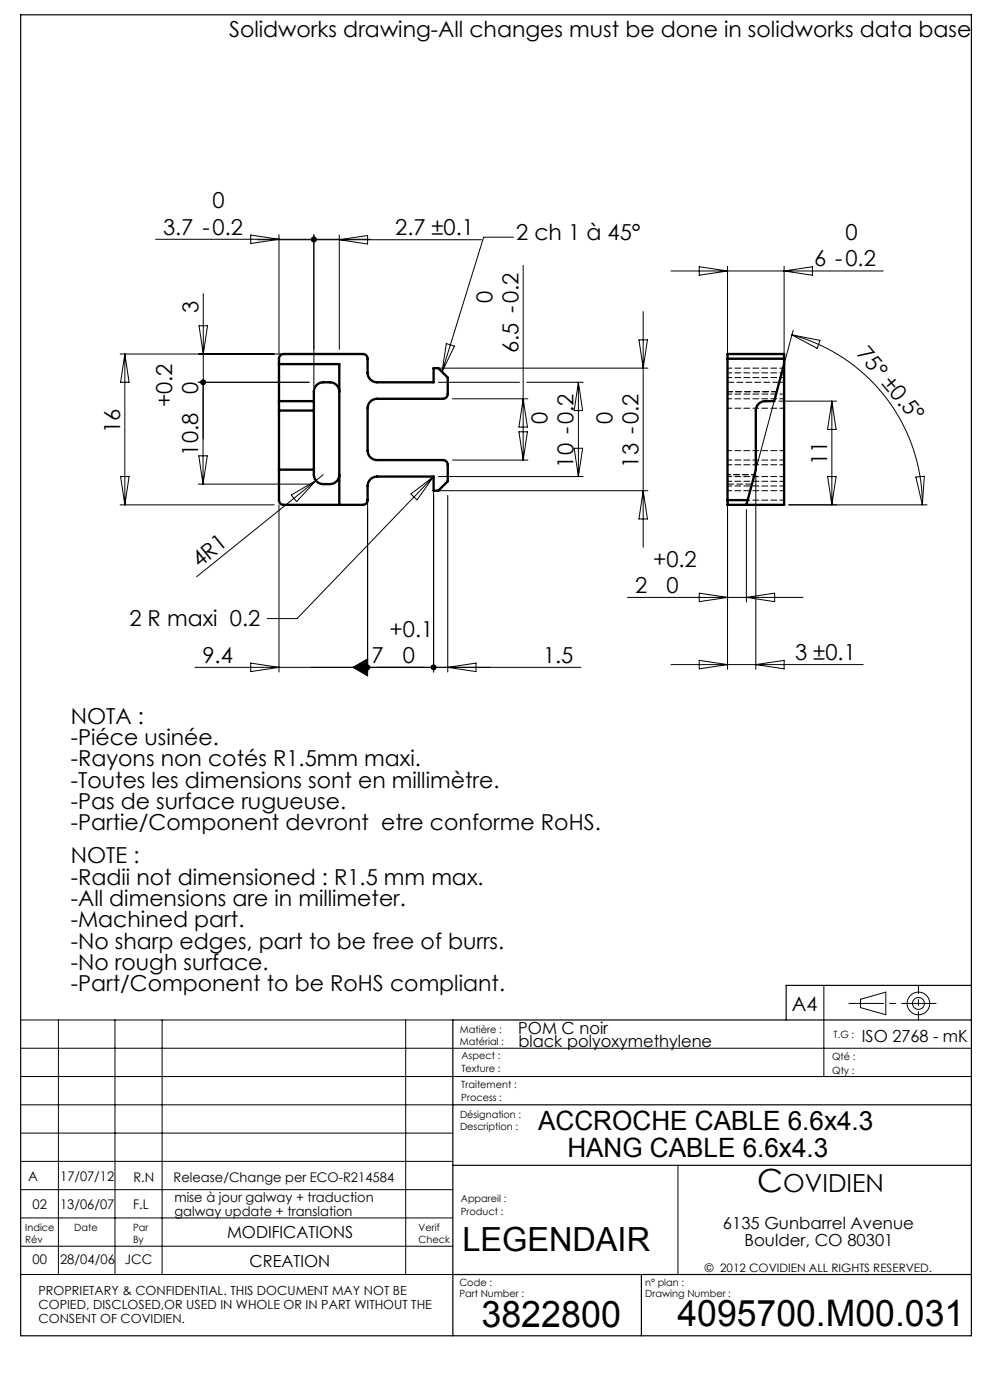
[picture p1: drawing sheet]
<svg xmlns="http://www.w3.org/2000/svg" width="210mm" height="297mm" viewBox="0 0 210 297" stroke-linecap="round" stroke-linejoin="round" font-family="sans-serif">
<g fill="none" stroke="#000" stroke-width=".21">
<path d="M33 50.8h45.6M53.2 49.9l6 .9-6 .9zM54.6 50.9h47.5M59.2 49.8v25.3M66.6 49.8v32.3M72 49.9v24.2M72 50.9l6-.9v1.8zM108.9 50.3h-6.3l-8.8 28.6M111 56.3v41.3M142.3 57.5h45.1M148.3 56.6l6 .9-6 .9zM154.3 56.5v18.6"/>
<path d="M166.3 56.5v18.6M166.3 57.5l6-.9v1.8zM25.5 75.1h40.1M26.5 75.1l.9 6h-1.8zM26.5 75.1v32M42.2 69.1h1.8l-.9 6zM43.1 62.3v30.8M93 78.1h44.4M94.7 72.9l1.7 .5-2.6 5.5zM135.5 72.1h1.8l-.9 6zM136.4 66.1v50M168 71l5.9 1.2-.6 1.7z"/>
<path d="M168 71a37.3 37.3 0 0 1 27.6 36.1M168.2 70.1l-7.6 28.6M42.1 81.1h23.5M42.2 96.7h1.8l-.9 6zM43.1 81.1v21.6M93 81.1h17.2M96 97.6h16M96 84.6h16M110.1 91.6h1.8l-.9 6zM111 84.6l.9 6h-1.8zM111.7 81.1h12M121.8 95.1h1.8l-.9 6z"/>
<path d="M122.7 81.1v20M122.7 81.1l.9 6h-1.8zM165.2 85.1h12.3M176.5 85.1v22M176.5 85.1l.9 6h-1.8zM25.5 107.1h32.7M25.6 101.1h1.8l-.9 6zM42.1 102.7h23.5M59.2 107.1v35.5M61.8 105l5.2-3-4.1 4.4zM68.6 100.7l-26.9 21.6M78 104.1v38.5"/>
<path d="M87.2 104.8l4.8-3.7-3.5 4.9zM92 102.1v40.5M92 101.1l-29 30.1h-6.3M93 101.1h30.7M93 104.1h44.4M95 105.1v37.5M136.4 104.1l.9 6h-1.8zM154.3 107.1v34.9M158.3 108.1v19.6M160.3 100.6v41.4M175.6 101.1h1.8l-.9 6zM194.3 101.2l1.8-.2-.5 6.1z"/>
<path d="M196.6 107.1h-29.3M133.1 126.7h37.2M148.3 125.8l6 .9-6 .9zM158.3 126.7l6-.9v1.8zM41.3 141.6h81.9M53.2 140.7l6 .9-6 .9zM74.9 141.6l3.1-1.8v3.6zM95 141.6l6-.9v1.8zM142.3 141h40.8M148.3 140.1l6 .9-6 .9zM160.3 141l6-.9v1.8zM4.4 216.4h91.7"/>
<path d="M12.4 216.4v54M24.4 216.4v54M34.4 216.4v54M86.1 216.4v54M174.8 209v19.4M182.5 212l5.4-1.5v4.8l-5.4-1.5zM4.4 222.4h201.7M4.4 228.4h201.7M4.4 234.4h91.7M4.4 240.4h91.7M4.4 246.4h91.7M4.4 252.4h91.7"/>
<path d="M4.4 258.4h91.7M143.8 247.2v23.2M4.4 264.4h91.7M4.4 270.4h106.3"/>
<circle cx="194.8" cy="212.9" r="1.26"/>
<circle cx="194.8" cy="212.9" r="2.4"/>
</g>
<path d="M180.1 212.9h18.5" fill="none" stroke="#000" stroke-width=".21" stroke-dasharray="30.5 1.3 1.3 1.3" stroke-dashoffset="23.2"/>
<path d="M194.8 209v7.4" fill="none" stroke="#000" stroke-width=".21" stroke-dasharray="30.5 1.3 1.3 1.3" stroke-dashoffset="28.7"/>
<path d="M4.4 3.1h201.7v280.3h-201.7zM206.1 216.4h-110v67M206.1 209h-39.3v7.4M96.1 234.4h110M96.1 247.2h110M96.1 270.4h110M136.1 270.4v13" fill="none" stroke="#000" stroke-width=".25"/>
<g fill="#000">
<path d="M66.1 50.4a.6 .6 0 0 1 1 0 .6 .6 0 0 1-.4 .9 .6 .6 0 0 1-.7-.5h.6h-.6zM66.1 50.5l.4-.2h.3l.4 .6h-.6h.6a.6 .6 0 0 1-.8 .5 .6 .6 0 0 1-.3-.9zM42.7 80.7l.4-.2v.6v-.6a.6 .6 0 0 1 .5 .8 .6 .6 0 0 1-.8 .3 .6 .6 0 0 1-.1-.9zM42.7 80.7l.4-.2v.6v-.6a.6 .6 0 0 1 .6 .8 .6 .6 0 0 1-.9 .3 .6 .6 0 0 1-.1-.9zM77.5 141.2a.6 .6 0 0 1 1 .1 .6 .6 0 0 1-.4 .9 .6 .6 0 0 1-.7-.6h.6h-.6zM91.5 141.2l.4-.2h.3l.4 .6h-.6h.6a.6 .6 0 0 1-.8 .5 .6 .6 0 0 1-.3-.9z"/>
<path d="M74.9 141.6l3.1 1.8v-3.6zM91.5 141.2l-.1 .4h.6h-.6a.6 .6 0 0 0 .7 .6 .6 .6 0 0 0 .4-.9 .6 .6 0 0 0-1-.1z"/>
</g>
<g fill="none" stroke="#000" stroke-width=".5">
<path d="M59.2 77.2h12.8v29.9M154.3 76.1v-1h12v1M154.3 76.1v30M154.3 76.1h12M166.3 77.2l-2.1 7.9h-1.9a2 2 0 0 0-2 2v12.5l-1.7 6.5M166.3 76.1v31h-12v-1M59.2 85.1v-9a1 1 0 0 1 1-1h16.8a1 1 0 0 1 1 1v3a2 2 0 0 0 2 2h12v-3h1l2 2v3.5a1 1 0 0 1-1 1h-14a2 2 0 0 0-2 2v9a2 2 0 0 0 2 2h14a1 1 0 0 1 1 1v3.5l-2 2h-1v-3h-12a2 2 0 0 0-2 2v3a1 1 0 0 1-1 1h-16.8a1 1 0 0 1-1-1v-19M59.2 85.1v2M59.2 85.1h7.4M59.2 87.1h7.4M59.2 99.6h7.4M66.6 85.1v2"/>
<path d="M66.6 87.1v13.6a2 2 0 0 0 2 2 3.9 3.9 0 0 0 2.3-.2l.7-.6 .4-1.2M72 83.1a2 2 0 0 0-2-2 3.9 3.9 0 0 0-2.3 .2l-.7 .6-.3 .6-.1 2.6M154.3 106.1h4.3M158.6 106.1l-.3 1"/>
</g>
<path d="M154.3 102.7h5.2" fill="none" stroke="#000" stroke-width=".21" stroke-dasharray="1.3 .6"/>
<path d="M154.3 100.7h5.7M160 100.7h-5.7" fill="none" stroke="#000" stroke-width=".21" stroke-dasharray="1.3 .6" stroke-dashoffset=".6"/>
<path d="M165.3 81.1h-11" fill="none" stroke="#000" stroke-width=".21" stroke-dasharray="1.3 .6" stroke-dashoffset="-.1"/>
<path d="M154.3 83.1h10.5M164.8 83.1h-10.5" fill="none" stroke="#000" stroke-width=".21" stroke-dasharray="1.3 .6" stroke-dashoffset=".2"/>
<g fill="none" stroke="#000" stroke-width=".21" stroke-dasharray="1.3 .6" stroke-dashoffset=".3">
<path d="M154.3 76.1h12M154.3 78.1h12M166.3 79.1h-12M154.3 97.6h12M154.3 86.6h12M154.3 98.6h12M154.3 80.1h12M166.3 95.6h-12M166.3 84.6h-12M166.3 83.6h-12M154.3 103.1h12M154.3 104.1h12"/>
<path d="M166.3 106.1h-12M166.3 101.1h-12M166.3 102.1h-12"/>
</g>
<path d="M165.3 81.1h1" fill="none" stroke="#000" stroke-width=".21" stroke-dasharray="1.3 .6" stroke-dashoffset=".5"/>
<g font-size="7.8">
<text x="102.1" y="281.4">3822800</text>
<text x="143.7" y="281.3">4095700.M00.031</text>
</g>
<text font-size="7.1" x="98.1" y="265.4">LEGENDAIR</text>
<text font-size="6.8" x="160.6" y="253">C</text>
<g font-size="5.6">
<text x="114.2" y="239.7">ACCROCHE CABLE 6.6x4.3</text>
<text x="120.4" y="245.5">HANG CABLE 6.6x4.3</text>
</g>
<text font-size="5.3" x="166.1" y="253">OVIDIEN</text>
<g font-size="4.7">
<text x="48.6" y="7.9">Solidworks drawing-All changes must be done in solidworks data base</text>
<text x="45.1" y="44.2">0</text>
<text x="34.6" y="49.7">3.7 -0.2</text>
<text x="83.9" y="49.8">2.7 ±0.1</text>
<text x="109.5" y="50.9">2 ch 1 à 45°</text>
<text x="179.3" y="51">0</text>
<text x="172.7" y="56.5">6 -0.2</text>
<text x="104.4" y="64.3" transform="rotate(-90 104.4 64.3)">0</text>
<text x="42.1" y="66.5" transform="rotate(-90 42.1 66.5)">3</text>
<text x="110" y="74.8" transform="rotate(-90 110 74.8)">6.5 -0.2</text>
<text x="181.5" y="75.1" transform="rotate(50 181.5 75.1)">75° ±0.5°</text>
<text x="42.1" y="83.6" transform="rotate(-90 42.1 83.6)">0</text>
<text x="36.5" y="86.4" transform="rotate(-90 36.5 86.4)">+0.2</text>
<text x="116.2" y="90" transform="rotate(-90 116.2 90)">0</text>
<text x="129.9" y="90" transform="rotate(-90 129.9 90)">0</text>
<text x="25.5" y="91.8" transform="rotate(-90 25.5 91.8)">16</text>
<text x="42.1" y="96.7" transform="rotate(-90 42.1 96.7)">10.8</text>
<text x="121.7" y="99.2" transform="rotate(-90 121.7 99.2)">10 -0.2</text>
<text x="135.4" y="99.2" transform="rotate(-90 135.4 99.2)">13 -0.2</text>
<text x="175.4" y="98.7" transform="rotate(-90 175.4 98.7)">11</text>
<text x="42.3" y="120.6" transform="rotate(-39 42.3 120.6)">4R1</text>
<text x="134.7" y="125.7">2</text>
<text x="138.5" y="120.2">+0.2</text>
<text x="141.3" y="125.7">0</text>
<text x="27.4" y="132.9">2 R maxi 0.2</text>
<text x="82.6" y="135">+0.1</text>
<text x="42.9" y="140.6">9.4</text>
<text x="78.8" y="140.6">7</text>
<text x="85.5" y="140.6">0</text>
<text x="115.2" y="140.6">1.5</text>
<text x="168.7" y="140">3 ±0.1</text>
<text x="15" y="153.5">NOTA :</text>
<text x="15" y="158.1">-Piéce usinée.</text>
<text x="15" y="162.6">-Rayons non cotés R1.5mm maxi.</text>
<text x="15" y="167.1">-Toutes les dimensions sont en millimètre.</text>
<text x="15" y="171.6">-Pas de surface rugueuse.</text>
<text x="15" y="176.2">-Partie/Component devront etre conforme RoHS.</text>
<text x="15" y="183.1">NOTE :</text>
<text x="15" y="187.7">-Radii not dimensioned : R1.5 mm max.</text>
<text x="15" y="192.2">-All dimensions are in millimeter.</text>
<text x="15" y="196.7">-Machined part.</text>
<text x="15" y="201.2">-No sharp edges, part to be free of burrs.</text>
<text x="15" y="205.8">-No rough surface.</text>
<text x="15" y="210.3">-Part/Component to be RoHS compliant.</text>
</g>
<text font-size="4.2" x="168" y="214.4">A4</text>
<g font-size="3.5">
<text x="109.9" y="219.3">POM C noir</text>
<text x="182.8" y="221">ISO 2768 - mK</text>
<text x="110" y="222.2">black polyoxymethylene</text>
<text x="48.2" y="262.6">MODIFICATIONS</text>
<text x="153.4" y="260.7">6135 Gunbarrel Avenue</text>
<text x="53" y="268.7">CREATION</text>
<text x="157.9" y="264.3">Boulder, CO 80301</text>
</g>
<g font-size="2.8">
<text x="6" y="250.5">A</text>
<text x="12.8" y="250.5">17/07/12</text>
<text x="28.3" y="250.8">R.N</text>
<text x="36.8" y="250.8">Release/Change per ECO-R214584</text>
<text x="6.9" y="256.5">02</text>
<text x="12.7" y="256.5">13/06/07</text>
<text x="28.2" y="256.5">F.L</text>
<text x="37" y="255.1">mise à jour galway + traduction</text>
<text x="37" y="258">galway update + translation</text>
<text x="6.9" y="268.2">00</text>
<text x="12.7" y="268.2">28/04/06</text>
<text x="26.5" y="268.2">JCC</text>
</g>
<g font-size="2.7">
<text x="8.2" y="274.8">PROPRIETARY &amp; CONFIDENTIAL. THIS DOCUMENT MAY NOT BE</text>
<text x="8.2" y="277.8">COPIED, DISCLOSED,OR USED IN WHOLE OR IN PART WITHOUT THE</text>
<text x="8.2" y="280.8">CONSENT OF COVIDIEN.</text>
</g>
<text font-size="2.5" x="149.5" y="269.8">© 2012 COVIDIEN ALL RIGHTS RESERVED.</text>
<g font-size="2.1">
<text x="97.6" y="221.6">Matérial :</text>
<text x="97.6" y="219.2">Matière :</text>
<text x="176.8" y="220.3">T.G :</text>
<text x="97.9" y="227.4">Texture :</text>
<text x="97.9" y="224.7">Aspect :</text>
<text x="176.5" y="227.8">Qty :</text>
<text x="176.5" y="224.8">Qté :</text>
<text x="97.9" y="233.5">Process :</text>
<text x="97.9" y="230.7">Traitement :</text>
<text x="97.6" y="239.8">Description :</text>
<text x="97.6" y="237.2">Désignation :</text>
<text x="97.8" y="257.7">Product :</text>
<text x="97.8" y="255">Appareil :</text>
<text x="5.4" y="263.7">Rév</text>
<text x="5.4" y="261.1">Indice</text>
<text x="15.7" y="261.1">Date</text>
<text x="28.2" y="263.7">By</text>
<text x="28.2" y="261.1">Par</text>
<text x="88.8" y="263.7">Check</text>
<text x="88.8" y="261.1">Verif</text>
<text x="97.4" y="275.1">Part Number :</text>
<text x="97.4" y="272.9">Code :</text>
<text x="136.9" y="275.1">Drawing Number :</text>
<text x="136.9" y="272.9">n° plan :</text>
</g>
</svg>
